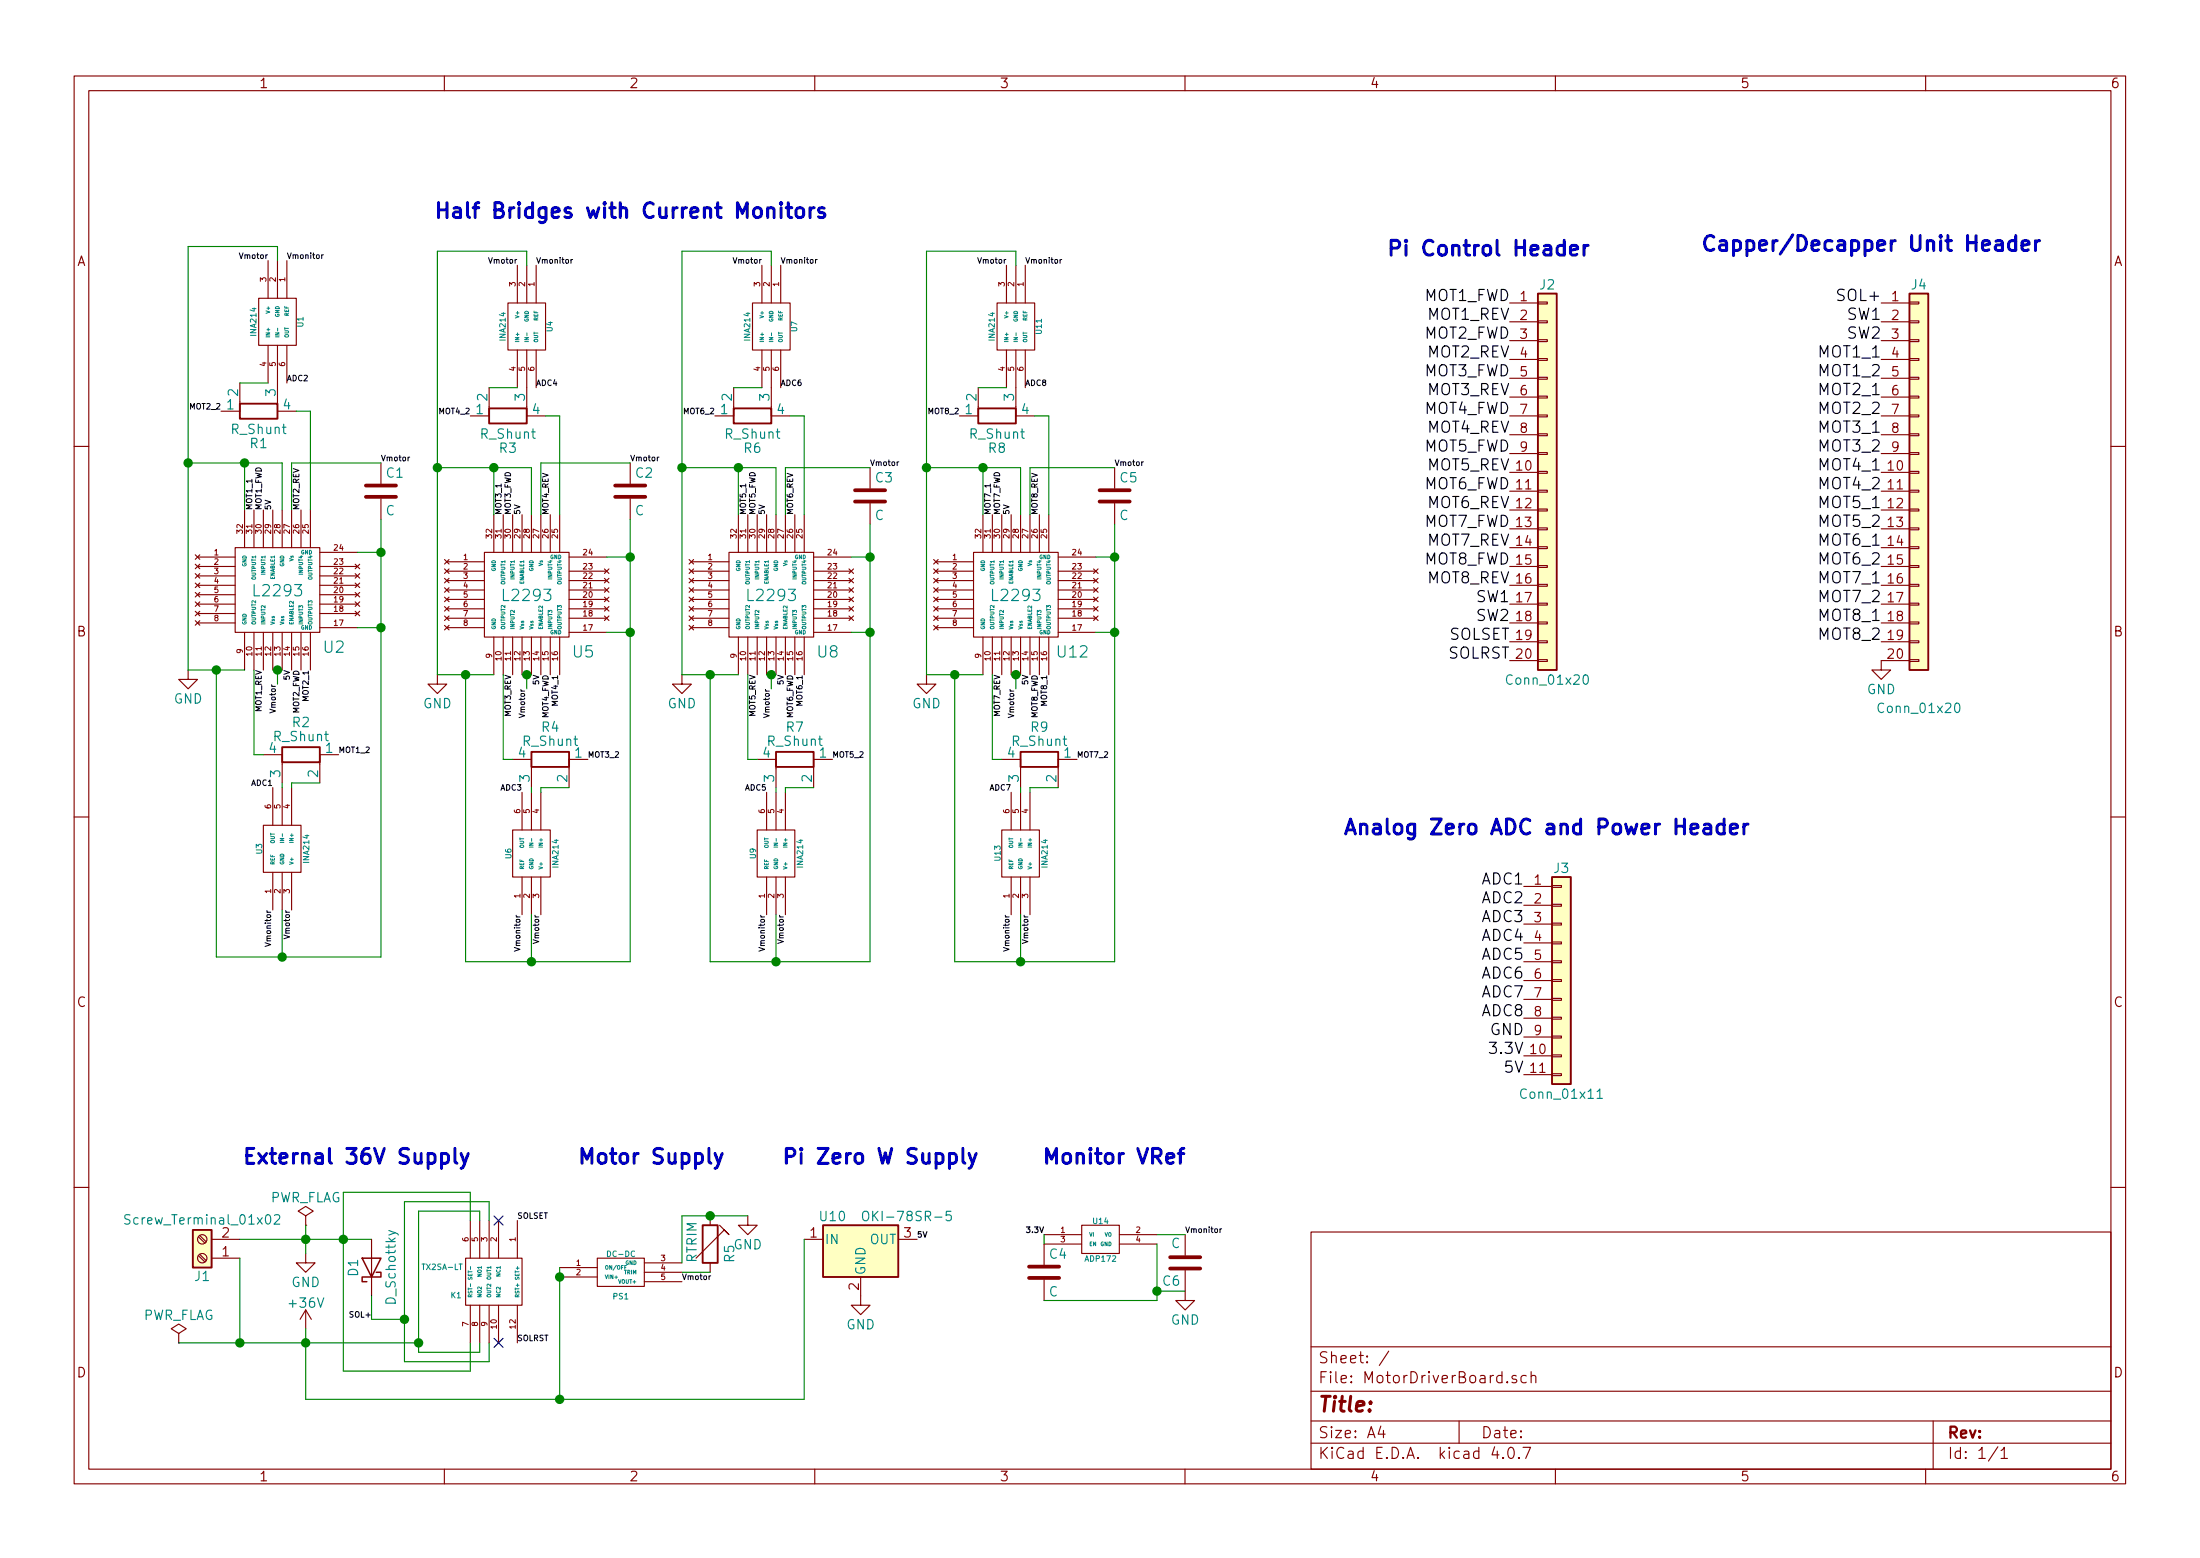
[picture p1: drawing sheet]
EESchema Schematic File Version 2
LIBS:power
LIBS:device
LIBS:transistors
LIBS:conn
LIBS:linear
LIBS:regul
LIBS:74xx
LIBS:cmos4000
LIBS:adc-dac
LIBS:memory
LIBS:xilinx
LIBS:microcontrollers
LIBS:dsp
LIBS:microchip
LIBS:analog_switches
LIBS:motorola
LIBS:texas
LIBS:intel
LIBS:audio
LIBS:interface
LIBS:digital-audio
LIBS:philips
LIBS:display
LIBS:cypress
LIBS:siliconi
LIBS:opto
LIBS:atmel
LIBS:contrib
LIBS:valves
LIBS:dk_Addressable-Specialty
LIBS:dk_Alarms-Buzzers-and-Sirens
LIBS:dk_Automotive-Relays
LIBS:dk_Balun
LIBS:dk_Barrel-Audio-Connectors
LIBS:dk_Battery-Holders-Clips-Contacts
LIBS:dk_Clock-Timing-Clock-Generators-PLLs-Frequency-Synthesizers
LIBS:dk_Clock-Timing-Programmable-Timers-and-Oscillators
LIBS:dk_Clock-Timing-Real-Time-Clocks
LIBS:dk_Coaxial-Connectors-RF
LIBS:dk_Current-Transducers
LIBS:dk_D-Sub-Connectors
LIBS:dk_Data-Acquisition-ADCs-DACs-Special-Purpose
LIBS:dk_Data-Acquisition-Analog-to-Digital-Converters-ADC
LIBS:dk_Data-Acquisition-Digital-Potentiometers
LIBS:dk_Data-Acquisition-Digital-to-Analog-Converters-DAC
LIBS:dk_Data-Acquisition-Touch-Screen-Controllers
LIBS:dk_DC-DC-Converters
LIBS:dk_Digital-Isolators
LIBS:dk_Diodes-Bridge-Rectifiers
LIBS:dk_Diodes-Rectifiers-Arrays
LIBS:dk_Diodes-Rectifiers-Single
LIBS:dk_Diodes-Zener-Single
LIBS:dk_Display-Modules-LED-Character-and-Numeric
LIBS:dk_Embedded-Microcontrollers
LIBS:dk_Encoders
LIBS:dk_Evaluation-Boards-Sensors
LIBS:dk_Ferrite-Beads-and-Chips
LIBS:dk_Fixed-Inductors
LIBS:dk_Fuses
LIBS:dk_Gas-Sensors
LIBS:dk_Humidity-Moisture-Sensors
LIBS:dk_Image-Sensors-Camera
LIBS:dk_Infrared-UV-Visible-Emitters
LIBS:dk_Inrush-Current-Limiters-ICL
LIBS:dk_Interface-Analog-Switches-Multiplexers-Demultiplexers
LIBS:dk_Interface-Analog-Switches-Special-Purpose
LIBS:dk_Interface-Controllers
LIBS:dk_Interface-Drivers-Receivers-Transceivers
LIBS:dk_Interface-I-O-Expanders
LIBS:dk_Interface-Modules
LIBS:dk_Interface-Sensor-and-Detector-Interfaces
LIBS:dk_Interface-Sensor-Capacitive-Touch
LIBS:dk_Interface-Specialized
LIBS:dk_LED-Indication-Discrete
LIBS:dk_LEDs-Circuit-Board-Indicators-Arrays-Light-Bars-Bar-Graphs
LIBS:dk_Linear-Amplifiers-Audio
LIBS:dk_Linear-Amplifiers-Instrumentation-OP-Amps-Buffer-Amps
LIBS:dk_Linear-Comparators
LIBS:dk_Logic-Buffers-Drivers-Receivers-Transceivers
LIBS:dk_Logic-Flip-Flops
LIBS:dk_Logic-Gates-and-Inverters
LIBS:dk_Logic-Multivibrators
LIBS:dk_Logic-Shift-Registers
LIBS:dk_Logic-Signal-Switches-Multiplexers-Decoders
LIBS:dk_Logic-Translators-Level-Shifters
LIBS:dk_Magnetic-Sensors-Compass-Magnetic-Field-Modules
LIBS:dk_Magnetic-Sensors-Linear-Compass-ICs
LIBS:dk_Magnetic-Sensors-Switches-Solid-State
LIBS:dk_Memory-Connectors-PC-Card-Sockets
LIBS:dk_Memory
LIBS:dk_Microphones
LIBS:dk_Modular-Connectors-Jacks-With-Magnetics
LIBS:dk_Modular-Connectors-Jacks
LIBS:dk_Motion-Sensors-Accelerometers
LIBS:dk_Motion-Sensors-IMUs-Inertial-Measurement-Units
LIBS:dk_Motion-Sensors-Tilt-Switches
LIBS:dk_Navigation-Switches-Joystick
LIBS:dk_Optical-Sensors-Ambient-Light-IR-UV-Sensors
LIBS:dk_Optical-Sensors-Photo-Detectors-Remote-Receiver
LIBS:dk_Optical-Sensors-Photodiodes
LIBS:dk_Optical-Sensors-Phototransistors
LIBS:dk_Optical-Sensors-Reflective-Analog-Output
LIBS:dk_Optoisolators-Logic-Output
LIBS:dk_Optoisolators-Transistor-Photovoltaic-Output
LIBS:dk_Optoisolators-Triac-SCR-Output
LIBS:dk_Oscillators
LIBS:dk_PMIC-AC-DC-Converters-Offline-Switchers
LIBS:dk_PMIC-Battery-Chargers
LIBS:dk_PMIC-Battery-Management
LIBS:dk_PMIC-Current-Regulation-Management
LIBS:dk_PMIC-Full-Half-Bridge-Drivers
LIBS:dk_PMIC-Gate-Drivers
LIBS:dk_PMIC-LED-Drivers
LIBS:dk_PMIC-Motor-Drivers-Controllers
LIBS:dk_PMIC-OR-Controllers-Ideal-Diodes
LIBS:dk_PMIC-Power-Distribution-Switches-Load-Drivers
LIBS:dk_PMIC-Power-Management-Specialized
LIBS:dk_PMIC-RMS-to-DC-Converters
LIBS:dk_PMIC-Supervisors
LIBS:dk_PMIC-Thermal-Management
LIBS:dk_PMIC-V-F-and-F-V-Converters
LIBS:dk_PMIC-Voltage-Reference
LIBS:dk_PMIC-Voltage-Regulators-DC-DC-Switching-Controllers
LIBS:dk_PMIC-Voltage-Regulators-DC-DC-Switching-Regulators
LIBS:dk_PMIC-Voltage-Regulators-Linear
LIBS:dk_PMIC-Voltage-Regulators-Special-Purpose
LIBS:dk_Power-Relays-Over-2-Amps
LIBS:dk_Pressure-Sensors-Transducers
LIBS:dk_Programmable-Oscillators
LIBS:dk_Pushbutton-Switches
LIBS:dk_Rectangular-Connectors-Headers-Male-Pins
LIBS:dk_Reed-Relays
LIBS:dk_Resistor-Networks-Arrays
LIBS:dk_RF-Amplifiers
LIBS:dk_RF-Antennas
LIBS:dk_RF-Demodulators
LIBS:dk_RF-Detectors
LIBS:dk_RF-Evaluation-and-Development-Kits-Boards
LIBS:dk_RF-Receivers
LIBS:dk_RF-Switches
LIBS:dk_RF-Transceiver-ICs
LIBS:dk_RF-Transceiver-Modules
LIBS:dk_RF-Transmitters
LIBS:dk_RFID-RF-Access-Monitoring-ICs
LIBS:dk_Rotary-Potentiometers-Rheostats
LIBS:dk_Sensors-Transducers_Accessories
LIBS:dk_Signal-Relays-Up-to-2-Amps
LIBS:dk_Slide-Switches
LIBS:dk_Solid-State-Relays
LIBS:dk_Specialized-ICs
LIBS:dk_Specialized-Sensors
LIBS:dk_Surge-Suppression-ICs
LIBS:dk_Tactile-Switches
LIBS:dk_Temperature-Sensors-Analog-and-Digital-Output
LIBS:dk_Thermal-Cutoffs-Thermal-Fuses
LIBS:dk_Thyristors-DIACs-SIDACs
LIBS:dk_Thyristors-SCRs
LIBS:dk_Thyristors-TRIACs
LIBS:dk_Toggle-Switches
LIBS:dk_Transistors-Bipolar-BJT-Arrays
LIBS:dk_Transistors-Bipolar-BJT-RF
LIBS:dk_Transistors-Bipolar-BJT-Single-Pre-Biased
LIBS:dk_Transistors-Bipolar-BJT-Single
LIBS:dk_Transistors-FETs-MOSFETs-Arrays
LIBS:dk_Transistors-FETs-MOSFETs-RF
LIBS:dk_Transistors-FETs-MOSFETs-Single
LIBS:dk_Transistors-JFETs
LIBS:dk_Trimmer-Potentiometers
LIBS:dk_TVS-Diodes
LIBS:dk_TVS-Mixed-Technology
LIBS:dk_USB-DVI-HDMI-Connectors
LIBS:custom-digikey-kicad-library
LIBS:MotorDriverBoard-cache
EELAYER 25 0
EELAYER END
$Descr A4 11693 8268
encoding utf-8
Sheet 1 1
Title ""
Date ""
Rev ""
Comp ""
Comment1 ""
Comment2 ""
Comment3 ""
Comment4 ""
$EndDescr
$Comp
L GND #PWR01
U 1 1
P 1625 6650
F 0 "#PWR01" H 1625 6400 50  0001 C CNN
F 1 "GND" H 1625 6500 50  0000 C CNN
F 2 "" H 1625 6650 50  0001 C CNN
F 3 "" H 1625 6650 50  0001 C CNN
	1    1625 6650
	1    0    0    -1  
$EndComp
$Comp
L Conn_01x20 J4
U 1 1
P 10200 2500
F 0 "J4" H 10200 3500 50  0000 C CNN
F 1 "Conn_01x20" H 10200 1250 50  0000 C CNN
F 2 "" H 10200 2500 50  0001 C CNN
F 3 "" H 10200 2500 50  0001 C CNN
	1    10200 2500
	1    0    0    -1  
$EndComp
Text Label 10000 1700 2    60   ~ 0
SW1
Text Label 10000 1800 2    60   ~ 0
SW2
Text Label 10000 1900 2    60   ~ 0
MOT1_1
Text Label 10000 2000 2    60   ~ 0
MOT1_2
Text Label 10000 2100 2    60   ~ 0
MOT2_1
Text Label 10000 2200 2    60   ~ 0
MOT2_2
Text Label 10000 2300 2    60   ~ 0
MOT3_1
Text Label 10000 2400 2    60   ~ 0
MOT3_2
Text Label 10000 2500 2    60   ~ 0
MOT4_1
Text Label 10000 2600 2    60   ~ 0
MOT4_2
Text Label 10000 2700 2    60   ~ 0
MOT5_1
Text Label 10000 2800 2    60   ~ 0
MOT5_2
Text Label 10000 2900 2    60   ~ 0
MOT6_1
Text Label 10000 3000 2    60   ~ 0
MOT6_2
Text Label 10000 3100 2    60   ~ 0
MOT7_1
Text Label 10000 3200 2    60   ~ 0
MOT7_2
Text Label 10000 3300 2    60   ~ 0
MOT8_1
Text Label 10000 3400 2    60   ~ 0
MOT8_2
Text Notes 4400 1150 2    79   ~ 16
Half Bridges with Current Monitors
$Comp
L PWR_FLAG #FLG02
U 1 1
P 1625 6500
F 0 "#FLG02" H 1625 6575 50  0001 C CNN
F 1 "PWR_FLAG" H 1625 6650 50  0000 C CNN
F 2 "" H 1625 6500 50  0001 C CNN
F 3 "" H 1625 6500 50  0001 C CNN
	1    1625 6500
	1    0    0    -1  
$EndComp
$Comp
L PWR_FLAG #FLG03
U 1 1
P 950 7125
F 0 "#FLG03" H 950 7200 50  0001 C CNN
F 1 "PWR_FLAG" H 950 7275 50  0000 C CNN
F 2 "" H 950 7125 50  0001 C CNN
F 3 "" H 950 7125 50  0001 C CNN
	1    950  7125
	1    0    0    -1  
$EndComp
Text Notes 2500 6175 2    79   ~ 16
External 36V Supply
Text Notes 10850 1325 2    79   ~ 16
Capper/Decapper Unit Header
$Comp
L L2293 U2
U 1 1
P 1475 3125
F 0 "U2" H 1775 2825 60  0000 C CNN
F 1 "L2293" H 1475 3125 60  0000 C CNN
F 2 "Housings_DFN_QFN:WQFN-32-1EP_5x5mm_Pitch0.5mm" H 1500 3100 60  0001 C CNN
F 3 "" H 1500 3100 60  0001 C CNN
	1    1475 3125
	1    0    0    -1  
$EndComp
Text Label 10000 1600 2    60   ~ 0
SOL+
Text Label 1350 2700 1    30   ~ 0
MOT1_1
Text Label 1175 2175 2    30   ~ 0
MOT2_2
Text Label 1800 4000 0    30   ~ 0
MOT1_2
Text Label 1650 3550 3    30   ~ 0
MOT2_1
Text Label 1475 3625 3    30   ~ 0
Vmotor
Text Label 2025 2450 0    30   ~ 0
Vmotor
$Comp
L GND #PWR04
U 1 1
P 1000 3550
F 0 "#PWR04" H 1000 3300 50  0001 C CNN
F 1 "GND" H 1000 3400 50  0000 C CNN
F 2 "" H 1000 3550 50  0001 C CNN
F 3 "" H 1000 3550 50  0001 C CNN
	1    1000 3550
	1    0    0    -1  
$EndComp
Text Label 1400 2700 1    30   ~ 0
MOT1_FWD
Text Label 1400 3550 3    30   ~ 0
MOT1_REV
Text Label 1600 3550 3    30   ~ 0
MOT2_FWD
Text Label 1600 2700 1    30   ~ 0
MOT2_REV
$Comp
L INA214 U3
U 1 1
P 1500 4500
F 0 "U3" H 1500 4625 30  0000 C CNN
F 1 "INA214" H 1500 4375 30  0000 C CNN
F 2 "TO_SOT_Packages_SMD:SOT-363_SC-70-6" H 2225 4650 30  0001 C CNN
F 3 "" H 2225 4650 30  0001 C CNN
	1    1500 4500
	0    -1   -1   0   
$EndComp
$Comp
L R_Shunt R2
U 1 1
P 1600 4000
F 0 "R2" V 1425 4000 50  0000 C CNN
F 1 "R_Shunt" V 1500 4000 50  0000 C CNN
F 2 "Resistors_SMD:R_Array_Convex_2x1206" V 1530 4000 50  0001 C CNN
F 3 "" H 1600 4000 50  0001 C CNN
	1    1600 4000
	0    1    1    0   
$EndComp
Text Label 1550 4825 3    30   ~ 0
Vmotor
Text Label 1450 4825 3    30   ~ 0
Vmonitor
Text Label 1450 4175 2    30   ~ 0
ADC1
$Comp
L INA214 U1
U 1 1
P 1475 1700
F 0 "U1" H 1475 1825 30  0000 C CNN
F 1 "INA214" H 1475 1575 30  0000 C CNN
F 2 "TO_SOT_Packages_SMD:SOT-363_SC-70-6" H 2200 1850 30  0001 C CNN
F 3 "" H 2200 1850 30  0001 C CNN
	1    1475 1700
	0    1    1    0   
$EndComp
Text Label 1425 1375 2    30   ~ 0
Vmotor
$Comp
L R_Shunt R1
U 1 1
P 1375 2175
F 0 "R1" V 1200 2175 50  0000 C CNN
F 1 "R_Shunt" V 1275 2175 50  0000 C CNN
F 2 "Resistors_SMD:R_Array_Convex_2x1206" V 1305 2175 50  0001 C CNN
F 3 "" H 1375 2175 50  0001 C CNN
	1    1375 2175
	0    -1   -1   0   
$EndComp
Text Label 1525 1375 0    30   ~ 0
Vmonitor
Text Label 1525 2025 0    30   ~ 0
ADC2
$Comp
L L2293 U5
U 1 1
P 2800 3150
F 0 "U5" H 3100 2850 60  0000 C CNN
F 1 "L2293" H 2800 3150 60  0000 C CNN
F 2 "Housings_DFN_QFN:WQFN-32-1EP_5x5mm_Pitch0.5mm" H 2825 3125 60  0001 C CNN
F 3 "" H 2825 3125 60  0001 C CNN
	1    2800 3150
	1    0    0    -1  
$EndComp
Text Label 2675 2725 1    30   ~ 0
MOT3_1
Text Label 2500 2200 2    30   ~ 0
MOT4_2
Text Label 3125 4025 0    30   ~ 0
MOT3_2
Text Label 2975 3575 3    30   ~ 0
MOT4_1
Text Label 2800 3650 3    30   ~ 0
Vmotor
Text Label 3350 2450 0    30   ~ 0
Vmotor
$Comp
L GND #PWR05
U 1 1
P 2325 3575
F 0 "#PWR05" H 2325 3325 50  0001 C CNN
F 1 "GND" H 2325 3425 50  0000 C CNN
F 2 "" H 2325 3575 50  0001 C CNN
F 3 "" H 2325 3575 50  0001 C CNN
	1    2325 3575
	1    0    0    -1  
$EndComp
Text Label 2725 2725 1    30   ~ 0
MOT3_FWD
Text Label 2725 3575 3    30   ~ 0
MOT3_REV
Text Label 2925 3575 3    30   ~ 0
MOT4_FWD
Text Label 2925 2725 1    30   ~ 0
MOT4_REV
$Comp
L INA214 U6
U 1 1
P 2825 4525
F 0 "U6" H 2825 4650 30  0000 C CNN
F 1 "INA214" H 2825 4400 30  0000 C CNN
F 2 "TO_SOT_Packages_SMD:SOT-363_SC-70-6" H 3550 4675 30  0001 C CNN
F 3 "" H 3550 4675 30  0001 C CNN
	1    2825 4525
	0    -1   -1   0   
$EndComp
$Comp
L R_Shunt R4
U 1 1
P 2925 4025
F 0 "R4" V 2750 4025 50  0000 C CNN
F 1 "R_Shunt" V 2825 4025 50  0000 C CNN
F 2 "Resistors_SMD:R_Array_Convex_2x1206" V 2855 4025 50  0001 C CNN
F 3 "" H 2925 4025 50  0001 C CNN
	1    2925 4025
	0    1    1    0   
$EndComp
Text Label 2775 4850 3    30   ~ 0
Vmonitor
Text Label 2775 4200 2    30   ~ 0
ADC3
$Comp
L INA214 U4
U 1 1
P 2800 1725
F 0 "U4" H 2800 1850 30  0000 C CNN
F 1 "INA214" H 2800 1600 30  0000 C CNN
F 2 "TO_SOT_Packages_SMD:SOT-363_SC-70-6" H 3525 1875 30  0001 C CNN
F 3 "" H 3525 1875 30  0001 C CNN
	1    2800 1725
	0    1    1    0   
$EndComp
Text Label 2750 1400 2    30   ~ 0
Vmotor
$Comp
L R_Shunt R3
U 1 1
P 2700 2200
F 0 "R3" V 2525 2200 50  0000 C CNN
F 1 "R_Shunt" V 2600 2200 50  0000 C CNN
F 2 "Resistors_SMD:R_Array_Convex_2x1206" V 2630 2200 50  0001 C CNN
F 3 "" H 2700 2200 50  0001 C CNN
	1    2700 2200
	0    -1   -1   0   
$EndComp
Text Label 2850 1400 0    30   ~ 0
Vmonitor
Text Label 2850 2050 0    30   ~ 0
ADC4
$Comp
L L2293 U8
U 1 1
P 4100 3150
F 0 "U8" H 4400 2850 60  0000 C CNN
F 1 "L2293" H 4100 3150 60  0000 C CNN
F 2 "Housings_DFN_QFN:WQFN-32-1EP_5x5mm_Pitch0.5mm" H 4125 3125 60  0001 C CNN
F 3 "" H 4125 3125 60  0001 C CNN
	1    4100 3150
	1    0    0    -1  
$EndComp
Text Label 3975 2725 1    30   ~ 0
MOT5_1
Text Label 3800 2200 2    30   ~ 0
MOT6_2
Text Label 4425 4025 0    30   ~ 0
MOT5_2
Text Label 4275 3575 3    30   ~ 0
MOT6_1
Text Label 4100 3650 3    30   ~ 0
Vmotor
Text Label 4625 2475 0    30   ~ 0
Vmotor
$Comp
L GND #PWR06
U 1 1
P 3625 3575
F 0 "#PWR06" H 3625 3325 50  0001 C CNN
F 1 "GND" H 3625 3425 50  0000 C CNN
F 2 "" H 3625 3575 50  0001 C CNN
F 3 "" H 3625 3575 50  0001 C CNN
	1    3625 3575
	1    0    0    -1  
$EndComp
Text Label 4025 2725 1    30   ~ 0
MOT5_FWD
Text Label 4025 3575 3    30   ~ 0
MOT5_REV
Text Label 4225 3575 3    30   ~ 0
MOT6_FWD
Text Label 4225 2725 1    30   ~ 0
MOT6_REV
$Comp
L INA214 U9
U 1 1
P 4125 4525
F 0 "U9" H 4125 4650 30  0000 C CNN
F 1 "INA214" H 4125 4400 30  0000 C CNN
F 2 "TO_SOT_Packages_SMD:SOT-363_SC-70-6" H 4850 4675 30  0001 C CNN
F 3 "" H 4850 4675 30  0001 C CNN
	1    4125 4525
	0    -1   -1   0   
$EndComp
$Comp
L R_Shunt R7
U 1 1
P 4225 4025
F 0 "R7" V 4050 4025 50  0000 C CNN
F 1 "R_Shunt" V 4125 4025 50  0000 C CNN
F 2 "Resistors_SMD:R_Array_Convex_2x1206" V 4155 4025 50  0001 C CNN
F 3 "" H 4225 4025 50  0001 C CNN
	1    4225 4025
	0    1    1    0   
$EndComp
Text Label 4175 4850 3    30   ~ 0
Vmotor
Text Label 4075 4850 3    30   ~ 0
Vmonitor
Text Label 4075 4200 2    30   ~ 0
ADC5
$Comp
L INA214 U7
U 1 1
P 4100 1725
F 0 "U7" H 4100 1850 30  0000 C CNN
F 1 "INA214" H 4100 1600 30  0000 C CNN
F 2 "TO_SOT_Packages_SMD:SOT-363_SC-70-6" H 4825 1875 30  0001 C CNN
F 3 "" H 4825 1875 30  0001 C CNN
	1    4100 1725
	0    1    1    0   
$EndComp
Text Label 4050 1400 2    30   ~ 0
Vmotor
$Comp
L R_Shunt R6
U 1 1
P 4000 2200
F 0 "R6" V 3825 2200 50  0000 C CNN
F 1 "R_Shunt" V 3900 2200 50  0000 C CNN
F 2 "Resistors_SMD:R_Array_Convex_2x1206" V 3930 2200 50  0001 C CNN
F 3 "" H 4000 2200 50  0001 C CNN
	1    4000 2200
	0    -1   -1   0   
$EndComp
Text Label 4150 1400 0    30   ~ 0
Vmonitor
Text Label 4150 2050 0    30   ~ 0
ADC6
$Comp
L L2293 U12
U 1 1
P 5400 3150
F 0 "U12" H 5700 2850 60  0000 C CNN
F 1 "L2293" H 5400 3150 60  0000 C CNN
F 2 "Housings_DFN_QFN:WQFN-32-1EP_5x5mm_Pitch0.5mm" H 5425 3125 60  0001 C CNN
F 3 "" H 5425 3125 60  0001 C CNN
	1    5400 3150
	1    0    0    -1  
$EndComp
Text Label 5275 2725 1    30   ~ 0
MOT7_1
Text Label 5100 2200 2    30   ~ 0
MOT8_2
Text Label 5725 4025 0    30   ~ 0
MOT7_2
Text Label 5575 3575 3    30   ~ 0
MOT8_1
Text Label 5400 3650 3    30   ~ 0
Vmotor
Text Label 5925 2475 0    30   ~ 0
Vmotor
$Comp
L GND #PWR07
U 1 1
P 4925 3575
F 0 "#PWR07" H 4925 3325 50  0001 C CNN
F 1 "GND" H 4925 3425 50  0000 C CNN
F 2 "" H 4925 3575 50  0001 C CNN
F 3 "" H 4925 3575 50  0001 C CNN
	1    4925 3575
	1    0    0    -1  
$EndComp
Text Label 5325 2725 1    30   ~ 0
MOT7_FWD
Text Label 5325 3575 3    30   ~ 0
MOT7_REV
Text Label 5525 3575 3    30   ~ 0
MOT8_FWD
Text Label 5525 2725 1    30   ~ 0
MOT8_REV
$Comp
L INA214 U13
U 1 1
P 5425 4525
F 0 "U13" H 5425 4650 30  0000 C CNN
F 1 "INA214" H 5425 4400 30  0000 C CNN
F 2 "TO_SOT_Packages_SMD:SOT-363_SC-70-6" H 6150 4675 30  0001 C CNN
F 3 "" H 6150 4675 30  0001 C CNN
	1    5425 4525
	0    -1   -1   0   
$EndComp
$Comp
L R_Shunt R9
U 1 1
P 5525 4025
F 0 "R9" V 5350 4025 50  0000 C CNN
F 1 "R_Shunt" V 5425 4025 50  0000 C CNN
F 2 "Resistors_SMD:R_Array_Convex_2x1206" V 5455 4025 50  0001 C CNN
F 3 "" H 5525 4025 50  0001 C CNN
	1    5525 4025
	0    1    1    0   
$EndComp
Text Label 5475 4850 3    30   ~ 0
Vmotor
Text Label 5375 4850 3    30   ~ 0
Vmonitor
Text Label 5375 4200 2    30   ~ 0
ADC7
$Comp
L INA214 U11
U 1 1
P 5400 1725
F 0 "U11" H 5400 1850 30  0000 C CNN
F 1 "INA214" H 5400 1600 30  0000 C CNN
F 2 "TO_SOT_Packages_SMD:SOT-363_SC-70-6" H 6125 1875 30  0001 C CNN
F 3 "" H 6125 1875 30  0001 C CNN
	1    5400 1725
	0    1    1    0   
$EndComp
Text Label 5350 1400 2    30   ~ 0
Vmotor
$Comp
L R_Shunt R8
U 1 1
P 5300 2200
F 0 "R8" V 5125 2200 50  0000 C CNN
F 1 "R_Shunt" V 5200 2200 50  0000 C CNN
F 2 "Resistors_SMD:R_Array_Convex_2x1206" V 5230 2200 50  0001 C CNN
F 3 "" H 5300 2200 50  0001 C CNN
	1    5300 2200
	0    -1   -1   0   
$EndComp
Text Label 5450 1400 0    30   ~ 0
Vmonitor
Text Label 5450 2050 0    30   ~ 0
ADC8
$Comp
L +36V #PWR08
U 1 1
P 1625 7050
F 0 "#PWR08" H 1625 6900 50  0001 C CNN
F 1 "+36V" H 1625 7190 50  0000 C CNN
F 2 "" H 1625 7050 50  0001 C CNN
F 3 "" H 1625 7050 50  0001 C CNN
	1    1625 7050
	1    0    0    -1  
$EndComp
$Comp
L Screw_Terminal_01x02 J1
U 1 1
P 1075 6675
F 0 "J1" H 1075 6775 50  0000 C CNN
F 1 "Screw_Terminal_01x02" H 1075 6475 50  0000 C CNN
F 2 "Connectors_Terminal_Blocks:TerminalBlock_Pheonix_PT-3.5mm_2pol" H 1075 6675 50  0001 C CNN
F 3 "" H 1075 6675 50  0001 C CNN
	1    1075 6675
	-1   0    0    1   
$EndComp
$Comp
L GND #PWR09
U 1 1
P 10000 3500
F 0 "#PWR09" H 10000 3250 50  0001 C CNN
F 1 "GND" H 10000 3350 50  0000 C CNN
F 2 "" H 10000 3500 50  0001 C CNN
F 3 "" H 10000 3500 50  0001 C CNN
	1    10000 3500
	1    0    0    -1  
$EndComp
Text Label 2750 6475 0    30   ~ 0
SOLSET
Text Label 2750 7125 0    30   ~ 0
SOLRST
$Comp
L DC-DC PS1
U 1 1
P 3300 6750
F 0 "PS1" H 3300 6625 30  0000 C CNN
F 1 "DC-DC" H 3300 6850 30  0000 C CNN
F 2 "" H 3300 6750 30  0001 C CNN
F 3 "" H 3300 6750 30  0001 C CNN
	1    3300 6750
	1    0    0    -1  
$EndComp
$Comp
L RTRIM R5
U 1 1
P 3775 6600
F 0 "R5" V 3875 6500 50  0000 L CNN
F 1 "RTRIM" V 3675 6500 50  0000 L CNN
F 2 "" V 3705 6600 50  0001 C CNN
F 3 "" H 3775 6600 50  0001 C CNN
	1    3775 6600
	1    0    0    -1  
$EndComp
$Comp
L GND #PWR010
U 1 1
P 3975 6450
F 0 "#PWR010" H 3975 6200 50  0001 C CNN
F 1 "GND" H 3975 6300 50  0000 C CNN
F 2 "" H 3975 6450 50  0001 C CNN
F 3 "" H 3975 6450 50  0001 C CNN
	1    3975 6450
	1    0    0    -1  
$EndComp
Text Label 3625 6800 0    30   ~ 0
Vmotor
$Comp
L ADP172 U14
U 1 1
P 5850 6575
F 0 "U14" H 5850 6675 30  0000 C CNN
F 1 "ADP172" H 5850 6475 30  0000 C CNN
F 2 "" H 5850 6575 30  0001 C CNN
F 3 "" H 5850 6575 30  0001 C CNN
	1    5850 6575
	1    0    0    -1  
$EndComp
Text Label 6300 6550 0    30   ~ 0
Vmonitor
$Comp
L GND #PWR011
U 1 1
P 6300 6850
F 0 "#PWR011" H 6300 6600 50  0001 C CNN
F 1 "GND" H 6300 6700 50  0000 C CNN
F 2 "" H 6300 6850 50  0001 C CNN
F 3 "" H 6300 6850 50  0001 C CNN
	1    6300 6850
	1    0    0    -1  
$EndComp
Text Notes 3850 6175 2    79   ~ 16
Motor Supply
Text Notes 6300 6175 2    79   ~ 16
Monitor VRef
$Comp
L C C4
U 1 1
P 5550 6750
F 0 "C4" H 5575 6850 50  0000 L CNN
F 1 "C" H 5575 6650 50  0000 L CNN
F 2 "Capacitors_SMD:C_0603" H 5588 6600 50  0001 C CNN
F 3 "" H 5550 6750 50  0001 C CNN
	1    5550 6750
	1    0    0    -1  
$EndComp
$Comp
L C C6
U 1 1
P 6300 6700
F 0 "C6" H 6325 6800 50  0000 L CNN
F 1 "C" H 6325 6600 50  0000 L CNN
F 2 "Capacitors_SMD:C_0603" H 6338 6550 50  0001 C CNN
F 3 "" H 6300 6700 50  0001 C CNN
	1    6300 6700
	-1   0    0    1   
$EndComp
Text Label 5550 6550 2    30   ~ 6
3.3V
$Comp
L L7805 U10
U 1 1
P 4575 6575
F 0 "U10" H 4425 6700 50  0000 C CNN
F 1 "OKI-78SR-5" H 4575 6700 50  0000 L CNN
F 2 "" H 4600 6425 50  0001 L CIN
F 3 "" H 4575 6525 50  0001 C CNN
	1    4575 6575
	1    0    0    -1  
$EndComp
$Comp
L GND #PWR012
U 1 1
P 4575 6875
F 0 "#PWR012" H 4575 6625 50  0001 C CNN
F 1 "GND" H 4575 6725 50  0000 C CNN
F 2 "" H 4575 6875 50  0001 C CNN
F 3 "" H 4575 6875 50  0001 C CNN
	1    4575 6875
	1    0    0    -1  
$EndComp
Text Label 4875 6575 0    30   ~ 6
5V
Text Notes 5200 6175 2    79   ~ 16
Pi Zero W Supply
Text Label 8100 4700 2    59   ~ 0
ADC1
Text Label 8100 4800 2    59   ~ 0
ADC2
Text Label 8100 4900 2    59   ~ 0
ADC3
Text Label 8100 5000 2    59   ~ 0
ADC4
Text Label 8100 5100 2    59   ~ 0
ADC5
Text Label 8100 5200 2    59   ~ 0
ADC6
Text Label 8100 5300 2    59   ~ 0
ADC7
Text Label 8100 5400 2    59   ~ 0
ADC8
Text Notes 9300 4425 2    79   ~ 16
Analog Zero ADC and Power Header
Text Label 8100 5700 2    59   ~ 0
5V
Text Label 8100 5500 2    59   ~ 0
GND
Text Label 8100 5600 2    59   ~ 0
3.3V
Text Notes 8450 1350 2    79   ~ 16
Pi Control Header
Text Label 8025 1600 2    59   ~ 0
MOT1_FWD
Text Label 8025 1700 2    59   ~ 0
MOT1_REV
Text Label 8025 1800 2    59   ~ 0
MOT2_FWD
Text Label 8025 1900 2    59   ~ 0
MOT2_REV
Text Label 8025 2000 2    59   ~ 0
MOT3_FWD
Text Label 8025 2100 2    59   ~ 0
MOT3_REV
Text Label 8025 2200 2    59   ~ 0
MOT4_FWD
Text Label 8025 2300 2    59   ~ 0
MOT4_REV
Text Label 8025 2400 2    59   ~ 0
MOT5_FWD
Text Label 8025 2500 2    59   ~ 0
MOT5_REV
Text Label 8025 2600 2    59   ~ 0
MOT6_FWD
Text Label 8025 2700 2    59   ~ 0
MOT6_REV
Text Label 8025 2800 2    59   ~ 0
MOT7_FWD
Text Label 8025 2900 2    59   ~ 0
MOT7_REV
Text Label 8025 3000 2    59   ~ 0
MOT8_FWD
Text Label 8025 3100 2    59   ~ 0
MOT8_REV
Text Label 8025 3200 2    59   ~ 0
SW1
Text Label 8025 3300 2    59   ~ 0
SW2
$Comp
L Conn_01x20 J2
U 1 1
P 8225 2500
F 0 "J2" H 8225 3500 50  0000 C CNN
F 1 "Conn_01x20" H 8225 1400 50  0000 C CNN
F 2 "" H 8225 2500 50  0001 C CNN
F 3 "" H 8225 2500 50  0001 C CNN
	1    8225 2500
	1    0    0    -1  
$EndComp
Text Label 8025 3400 2    59   ~ 0
SOLSET
Text Label 8025 3500 2    59   ~ 0
SOLRST
Text Label 5475 3575 3    30   ~ 0
5V
Text Label 4175 3575 3    30   ~ 0
5V
Text Label 2875 3575 3    30   ~ 0
5V
Text Label 2775 2725 1    30   ~ 0
5V
Text Label 4075 2725 1    30   ~ 0
5V
Text Label 5375 2725 1    30   ~ 0
5V
Text Label 1450 2700 1    30   ~ 0
5V
Text Label 1550 3550 3    30   ~ 0
5V
Text Label 2875 4850 3    30   ~ 0
Vmotor
$Comp
L C C3
U 1 1
P 4625 2625
F 0 "C3" H 4650 2725 50  0000 L CNN
F 1 "C" H 4650 2525 50  0000 L CNN
F 2 "Capacitors_SMD:C_0603" H 4663 2475 50  0001 C CNN
F 3 "" H 4625 2625 50  0001 C CNN
	1    4625 2625
	1    0    0    -1  
$EndComp
$Comp
L C C2
U 1 1
P 3350 2600
F 0 "C2" H 3375 2700 50  0000 L CNN
F 1 "C" H 3375 2500 50  0000 L CNN
F 2 "Capacitors_SMD:C_0603" H 3388 2450 50  0001 C CNN
F 3 "" H 3350 2600 50  0001 C CNN
	1    3350 2600
	1    0    0    -1  
$EndComp
$Comp
L C C1
U 1 1
P 2025 2600
F 0 "C1" H 2050 2700 50  0000 L CNN
F 1 "C" H 2050 2500 50  0000 L CNN
F 2 "Capacitors_SMD:C_0603" H 2063 2450 50  0001 C CNN
F 3 "" H 2025 2600 50  0001 C CNN
	1    2025 2600
	1    0    0    -1  
$EndComp
$Comp
L C C5
U 1 1
P 5925 2625
F 0 "C5" H 5950 2725 50  0000 L CNN
F 1 "C" H 5950 2525 50  0000 L CNN
F 2 "Capacitors_SMD:C_0603" H 5963 2475 50  0001 C CNN
F 3 "" H 5925 2625 50  0001 C CNN
	1    5925 2625
	1    0    0    -1  
$EndComp
$Comp
L TX2SA-LT K1
U 1 1
P 2625 6800
F 0 "K1" H 2825 6875 30  0000 C CNN
F 1 "TX2SA-LT" H 2900 6725 30  0000 C CNN
F 2 "" H 2625 6800 30  0001 C CNN
F 3 "" H 2625 6800 30  0001 C CNN
	1    2625 6800
	-1   0    0    1   
$EndComp
Wire Wire Line
	1625 6500 1625 6650
Wire Wire Line
	1625 7050 1625 7425
Wire Wire Line
	950  7125 2225 7125
Wire Wire Line
	1500 2450 1500 2700
Wire Wire Line
	1000 2450 1500 2450
Wire Wire Line
	1300 2450 1300 2700
Wire Wire Line
	1000 1300 1000 3550
Wire Wire Line
	1000 3550 1300 3550
Connection ~ 1300 2450
Wire Wire Line
	1500 4150 1500 4175
Wire Wire Line
	1700 4150 1550 4150
Wire Wire Line
	1550 4150 1550 4175
Wire Wire Line
	1150 5075 1150 3550
Connection ~ 1150 3550
Wire Wire Line
	1500 5075 1500 4825
Wire Wire Line
	1400 4000 1350 4000
Wire Wire Line
	1350 4000 1350 3550
Wire Wire Line
	1575 2175 1650 2175
Wire Wire Line
	1650 2175 1650 2700
Wire Wire Line
	1425 2025 1275 2025
Wire Wire Line
	1475 1375 1475 1300
Wire Wire Line
	1475 1300 1000 1300
Connection ~ 1000 2450
Wire Wire Line
	2825 2475 2825 2725
Wire Wire Line
	2325 2475 2825 2475
Wire Wire Line
	2625 2475 2625 2725
Wire Wire Line
	2325 1325 2325 3575
Wire Wire Line
	2325 3575 2625 3575
Connection ~ 2625 2475
Wire Wire Line
	2825 4175 2825 4200
Wire Wire Line
	3025 4175 2875 4175
Wire Wire Line
	2875 4175 2875 4200
Wire Wire Line
	2475 5100 2475 3575
Connection ~ 2475 3575
Wire Wire Line
	3350 5100 2475 5100
Wire Wire Line
	2825 5100 2825 4850
Wire Wire Line
	2725 4025 2675 4025
Wire Wire Line
	2675 4025 2675 3575
Wire Wire Line
	2900 2200 2975 2200
Wire Wire Line
	2975 2200 2975 2725
Wire Wire Line
	2750 2050 2600 2050
Wire Wire Line
	2800 1400 2800 1325
Wire Wire Line
	2800 1325 2325 1325
Connection ~ 2325 2475
Wire Wire Line
	4125 2475 4125 2725
Wire Wire Line
	3625 2475 4125 2475
Wire Wire Line
	3925 2475 3925 2725
Wire Wire Line
	3625 1325 3625 3575
Wire Wire Line
	3625 3575 3925 3575
Connection ~ 3925 2475
Wire Wire Line
	4125 4175 4125 4200
Wire Wire Line
	4325 4175 4175 4175
Wire Wire Line
	4175 4175 4175 4200
Wire Wire Line
	3775 5100 3775 3575
Connection ~ 3775 3575
Wire Wire Line
	4625 5100 3775 5100
Wire Wire Line
	4125 5100 4125 4850
Wire Wire Line
	4025 4025 3975 4025
Wire Wire Line
	3975 4025 3975 3575
Wire Wire Line
	4200 2200 4275 2200
Wire Wire Line
	4275 2200 4275 2725
Wire Wire Line
	4050 2050 3900 2050
Wire Wire Line
	4100 1400 4100 1325
Wire Wire Line
	4100 1325 3625 1325
Connection ~ 3625 2475
Wire Wire Line
	5425 2475 5425 2725
Wire Wire Line
	4925 2475 5425 2475
Wire Wire Line
	5225 2475 5225 2725
Wire Wire Line
	4925 1325 4925 3575
Wire Wire Line
	4925 3575 5225 3575
Connection ~ 5225 2475
Wire Wire Line
	5425 4175 5425 4200
Wire Wire Line
	5625 4175 5475 4175
Wire Wire Line
	5475 4175 5475 4200
Wire Wire Line
	5075 5100 5075 3575
Connection ~ 5075 3575
Wire Wire Line
	5925 5100 5075 5100
Wire Wire Line
	5425 5100 5425 4850
Wire Wire Line
	5325 4025 5275 4025
Wire Wire Line
	5275 4025 5275 3575
Wire Wire Line
	5500 2200 5575 2200
Wire Wire Line
	5575 2200 5575 2725
Wire Wire Line
	5350 2050 5200 2050
Wire Wire Line
	5400 1400 5400 1325
Wire Wire Line
	5400 1325 4925 1325
Connection ~ 4925 2475
Wire Wire Line
	1275 6575 1975 6575
Connection ~ 1625 6575
Wire Wire Line
	1275 6675 1275 7125
Connection ~ 1275 7125
Wire Wire Line
	2550 6475 2550 6425
Wire Wire Line
	2550 6425 2225 6425
Wire Wire Line
	2225 6425 2225 7175
Wire Wire Line
	2225 7175 2550 7175
Wire Wire Line
	2550 7175 2550 7125
Connection ~ 2225 7125
Connection ~ 1625 7125
Wire Wire Line
	2500 6325 2500 6475
Wire Wire Line
	2500 7275 2500 7125
Wire Wire Line
	1625 7425 4275 7425
Wire Wire Line
	2975 6725 2975 7425
Connection ~ 2975 6775
Wire Wire Line
	3625 6750 3775 6750
Wire Wire Line
	3625 6700 3625 6450
Wire Wire Line
	3625 6450 3975 6450
Connection ~ 3775 6450
Wire Wire Line
	5550 6550 5550 6600
Wire Wire Line
	6150 6550 6300 6550
Wire Wire Line
	6150 6600 6150 6900
Wire Wire Line
	6150 6900 5550 6900
Connection ~ 6150 6850
Wire Wire Line
	6150 6850 6300 6850
Wire Wire Line
	4275 7425 4275 6575
Connection ~ 2975 7425
Wire Wire Line
	2775 3575 2825 3575
Wire Wire Line
	2800 3575 2800 3650
Connection ~ 2800 3575
Wire Wire Line
	4075 3575 4125 3575
Wire Wire Line
	4100 3650 4100 3575
Connection ~ 4100 3575
Wire Wire Line
	5375 3575 5425 3575
Wire Wire Line
	5400 3575 5400 3650
Connection ~ 5400 3575
Wire Wire Line
	1450 3550 1500 3550
Wire Wire Line
	1475 3625 1475 3550
Connection ~ 1475 3550
Wire Wire Line
	1900 2925 2025 2925
Wire Wire Line
	2025 5075 2025 2750
Wire Wire Line
	2025 3325 1900 3325
Connection ~ 2025 3325
Wire Wire Line
	5825 2950 5925 2950
Wire Wire Line
	5925 2775 5925 5100
Wire Wire Line
	5925 3350 5825 3350
Connection ~ 5425 5100
Connection ~ 5925 3350
Wire Wire Line
	4525 2950 4625 2950
Wire Wire Line
	4625 2775 4625 5100
Wire Wire Line
	4625 3350 4525 3350
Connection ~ 4125 5100
Connection ~ 4625 3350
Wire Wire Line
	3225 2950 3350 2950
Wire Wire Line
	3350 2750 3350 5100
Wire Wire Line
	3350 3350 3225 3350
Connection ~ 2825 5100
Connection ~ 3350 3350
Wire Wire Line
	1150 5075 2025 5075
Connection ~ 1500 5075
Wire Wire Line
	4625 2475 4175 2475
Wire Wire Line
	4175 2475 4175 2725
Connection ~ 4625 2950
Wire Wire Line
	3350 2450 2875 2450
Wire Wire Line
	2875 2450 2875 2725
Connection ~ 3350 2950
Wire Wire Line
	2025 2450 1550 2450
Wire Wire Line
	1550 2450 1550 2700
Connection ~ 2025 2925
Wire Wire Line
	5925 2475 5475 2475
Wire Wire Line
	5475 2475 5475 2725
Connection ~ 5925 2950
Wire Wire Line
	2150 7225 2600 7225
Wire Wire Line
	2150 6375 2150 7225
Wire Wire Line
	2150 6375 2600 6375
Wire Wire Line
	2600 6375 2600 6475
Wire Wire Line
	2600 7225 2600 7125
Wire Wire Line
	2500 6325 1825 6325
Wire Wire Line
	1825 6325 1825 7275
Wire Wire Line
	1825 7275 2500 7275
Connection ~ 1825 6575
$Comp
L D_Schottky D1
U 1 1
P 1975 6725
F 0 "D1" H 1975 6825 50  0000 C CNN
F 1 "D_Schottky" H 1975 6625 50  0000 C CNN
F 2 "" H 1975 6725 50  0001 C CNN
F 3 "" H 1975 6725 50  0001 C CNN
	1    1975 6725
	0    -1   -1   0   
$EndComp
Wire Wire Line
	1975 6875 1975 7000
Wire Wire Line
	1975 7000 2150 7000
Connection ~ 2150 7000
Text Label 1975 7000 2    30   ~ 0
SOL+
NoConn ~ 2650 6475
NoConn ~ 2650 7125
$Comp
L Conn_01x11 J3
U 1 1
P 8300 5200
F 0 "J3" H 8300 5800 50  0000 C CNN
F 1 "Conn_01x11" H 8300 4600 50  0000 C CNN
F 2 "" H 8300 5200 50  0001 C CNN
F 3 "" H 8300 5200 50  0001 C CNN
	1    8300 5200
	1    0    0    -1  
$EndComp
$EndSCHEMATC
